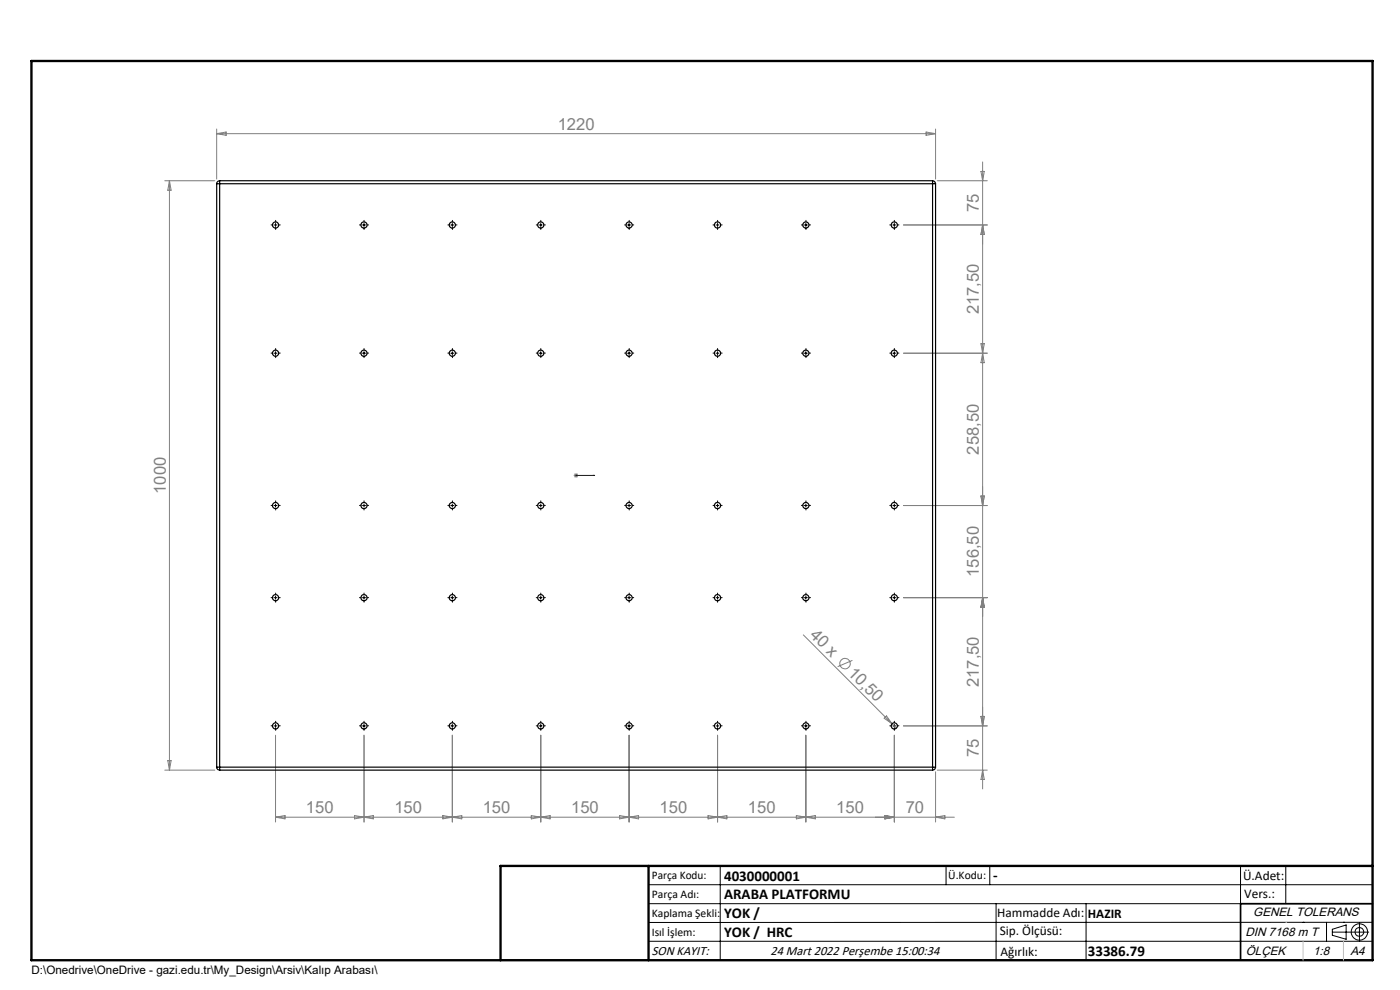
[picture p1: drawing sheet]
<svg xmlns="http://www.w3.org/2000/svg" width="297mm" height="210mm" viewBox="0 0 297 210" stroke-linecap="round" stroke-linejoin="round" font-family="sans-serif">
<g fill="none" stroke="#808080" stroke-width=".21">
<path d="M35 38.3h10.6M35.9 38.3v125.1M35.9 38.3l.4 2h-.7zM46 27.4v10.6M46 28.4h152.5M46 28.4l2-.4v.7zM196.5 28l2 .4-2 .3zM198.5 27.4v10.6M198.8 38.3h10.6M208.1 36.4h.7l-.3 1.9zM208.5 34.4v132.9M191.7 47.7h17.7"/>
<path d="M208.5 47.7l.3 2h-.7zM191.7 74.9h17.7M208.1 72.9l.7 4h-.7l.7-4zM121.7 100.9h1M121.8 100.5l.8 .7M122.2 100.4v.9M122.6 100.5l-.8 .7M191.7 107.2h17.7M208.1 105.2h.7l-.3 2zM170.4 134.7l18.8 18.8M191.7 126.8h17.7M208.5 126.8l.3 2h-.7z"/>
<path d="M58.5 156v18.4M77.2 156v18.4M96 156v18.4M114.7 156v18.4M133.5 156v18.4M152.2 156v18.4M171 156v18.4M180.8 140.1l-3.1 1.3M187.6 152.4l.5-.5 1.1 1.6zM189.2 153.5l1 .9M189.7 156v18.4M191.7 154h17.7"/>
<path d="M208.1 152h.7l-.3 2zM35 163.4h10.6M35.6 161.4h.7l-.4 2zM58.5 173.3h144M58.5 173.3l2-.3v.7zM75.2 173l2 .3-2 .4zM77.2 173.3l2-.3v.7zM93.9 173l4.1 .7v-.7l-4.1 .7zM112.7 173l2 .3-2 .4zM114.7 173.3l2-.3v.7zM131.4 173l4.1 .7v-.7l-4.1 .7zM150.2 173l2 .3-2 .4z"/>
<path d="M152.2 173.3l2-.3v.7zM168.9 173l4.1 .7v-.7l-4.1 .7zM187.7 173l2 .3-2 .4zM198.5 163.7v10.7M198.5 173.3l1.9-.3v.7zM198.8 163.4h10.6M208.5 163.4l.3 1.9h-.7z"/>
<circle cx="179.3" cy="140.8" r="1.1"/>
</g>
<g fill="none" stroke="#000" stroke-width=".21">
<path d="M58.1 47.7h.7M58.5 47.4v.6M76.9 47.7h.6M77.2 47.4v.6M95.6 47.7h.7M96 47.4v.6M114.4 47.7h.6M114.7 47.4v.6M133.1 47.7h.7M133.5 47.4v.6M151.9 47.7h.6M152.2 47.4v.6"/>
<path d="M170.6 47.7h.7M171 47.4v.6M189.4 47.7h.6M189.7 47.4v.6M58.1 74.9h.7M58.5 74.6v.6M76.9 74.9h.6M77.2 74.6v.6M95.6 74.9h.7M96 74.6v.6M114.4 74.9h.6M114.7 74.6v.6"/>
<path d="M133.1 74.9h.7M133.5 74.6v.6M151.9 74.9h.6M152.2 74.6v.6M170.6 74.9h.7M171 74.6v.6M189.4 74.9h.6M189.7 74.6v.6M58.1 107.2h.7M58.5 106.9v.7M76.9 107.2h.6M77.2 106.9v.7"/>
<path d="M95.6 107.2h.7M96 106.9v.7M114.4 107.2h.6M114.7 106.9v.7M133.1 107.2h.7M133.5 106.9v.7M151.9 107.2h.6M152.2 106.9v.7M170.6 107.2h.7M171 106.9v.7M189.4 107.2h.6M189.7 106.9v.7"/>
<path d="M58.1 126.8h.7M58.5 126.5v.6M76.9 126.8h.6M77.2 126.5v.6M95.6 126.8h.7M96 126.5v.6M114.4 126.8h.6M114.7 126.5v.6M133.1 126.8h.7M133.5 126.5v.6M151.9 126.8h.6M152.2 126.5v.6"/>
<path d="M170.6 126.8h.7M171 126.5v.6M189.4 126.8h.6M189.7 126.5v.6M58.1 154h.7M58.5 153.7v.6M76.9 154h.6M77.2 153.7v.6M95.6 154h.7M96 153.7v.6M114.4 154h.6M114.7 153.7v.6"/>
<path d="M133.1 154h.7M133.5 153.7v.6M151.9 154h.6M152.2 153.7v.6M170.6 154h.7M171 153.7v.6M189.4 154h.6M189.7 153.7v.6M137.6 187.7h153.6M137.6 191.7h153.6M137.6 199.7h153.6M152.8 183.7v20"/>
<path d="M200.7 183.7v4M210 183.7v4M211.3 191.7v12M230.4 191.7v12M263.2 183.7v20M272.8 183.7v8M276.4 195.6h.1M281.4 195.6v4.1M282.6 197.7h7.8M282.6 197.1l3-.9v3l-3-.8zM285 195.6h.1M288.4 195.8v3.8"/>
<path d="M291.2 195.6l-153.6 .1"/>
<circle cx="288.4" cy="197.7" r="1.74"/>
<circle cx="288.4" cy="197.7" r=".93"/>
</g>
<path d="M122.1 100.9h.2zM122.2 100.9h.1M122.2 100.9h4M126.2 100.9h-.4h.4" fill="none" stroke="#00f" stroke-width=".21"/>
<g fill="none" stroke="#000" stroke-width=".21" stroke-dasharray="15.2 1.3 1.3 1.3">
<path d="M57.9 47.7h-.4M58.5 47.1v-.4M58.5 48.3v.4M59.1 47.7h.3M76.6 47.7h-.3M77.2 47.1v-.4M77.2 48.3v.4M77.9 47.7h.3M95.4 47.7h-.4M96 47.1v-.4M96 48.3v.4M96.6 47.7h.3"/>
<path d="M114.1 47.7h-.3M114.7 47.1v-.4M114.7 48.3v.4M115.4 47.7h.3M132.9 47.7h-.4M133.5 47.1v-.4M133.5 48.3v.4M134.1 47.7h.3M151.6 47.7h-.3M152.2 47.1v-.4M152.2 48.3v.4M152.9 47.7h.3"/>
<path d="M170.4 47.7h-.4M171 47.1v-.4M171 48.3v.4M171.6 47.7h.3M189.1 47.7h-.3M189.7 47.1v-.4M189.7 48.3v.4M190.4 47.7h.3M57.9 74.9h-.4M58.5 74.3v-.4M58.5 75.5v.4M59.1 74.9h.3"/>
<path d="M76.6 74.9h-.3M77.2 74.3v-.4M77.2 75.5v.4M77.9 74.9h.3M95.4 74.9h-.4M96 74.3v-.4M96 75.5v.4M96.6 74.9h.3M114.1 74.9h-.3M114.7 74.3v-.4M114.7 75.5v.4M115.4 74.9h.3"/>
<path d="M132.9 74.9h-.4M133.5 74.3v-.4M133.5 75.5v.4M134.1 74.9h.3M151.6 74.9h-.3M152.2 74.3v-.4M152.2 75.5v.4M152.9 74.9h.3M170.4 74.9h-.4M171 74.3v-.4M171 75.5v.4M171.6 74.9h.3"/>
<path d="M189.1 74.9h-.3M189.7 74.3v-.4M189.7 75.5v.4M190.4 74.9h.3M57.9 107.2h-.4M58.5 106.6v-.4M58.5 107.8v.4M59.1 107.2h.3M76.6 107.2h-.3M77.2 106.6v-.4M77.2 107.8v.4M77.9 107.2h.3"/>
<path d="M95.4 107.2h-.4M96 106.6v-.4M96 107.8v.4M96.6 107.2h.3M114.1 107.2h-.3M114.7 106.6v-.4M114.7 107.8v.4M115.4 107.2h.3M132.9 107.2h-.4M133.5 106.6v-.4M133.5 107.8v.4M134.1 107.2h.3"/>
<path d="M151.6 107.2h-.3M152.2 106.6v-.4M152.2 107.8v.4M152.9 107.2h.3M170.4 107.2h-.4M171 106.6v-.4M171 107.8v.4M171.6 107.2h.3M189.1 107.2h-.3M189.7 106.6v-.4M189.7 107.8v.4M190.4 107.2h.3"/>
<path d="M57.9 126.8h-.4M58.5 126.1v-.3M58.5 127.4v.3M59.1 126.8h.3M76.6 126.8h-.3M77.2 126.1v-.3M77.2 127.4v.3M77.9 126.8h.3M95.4 126.8h-.4M96 126.1v-.3M96 127.4v.3M96.6 126.8h.3"/>
<path d="M114.1 126.8h-.3M114.7 126.1v-.3M114.7 127.4v.3M115.4 126.8h.3M132.9 126.8h-.4M133.5 126.1v-.3M133.5 127.4v.3M134.1 126.8h.3M151.6 126.8h-.3M152.2 126.1v-.3M152.2 127.4v.3M152.9 126.8h.3"/>
<path d="M170.4 126.8h-.4M171 126.1v-.3M171 127.4v.3M171.6 126.8h.3M189.1 126.8h-.3M189.7 126.1v-.3M189.7 127.4v.3M190.4 126.8h.3M57.9 154h-.4M58.5 153.3v-.3M58.5 154.6v.3M59.1 154h.3"/>
<path d="M76.6 154h-.3M77.2 153.3v-.3M77.2 154.6v.3M77.9 154h.3M95.4 154h-.4M96 153.3v-.3M96 154.6v.3M96.6 154h.3M114.1 154h-.3M114.7 153.3v-.3M114.7 154.6v.3M115.4 154h.3"/>
<path d="M132.9 154h-.4M133.5 153.3v-.3M133.5 154.6v.3M134.1 154h.3M151.6 154h-.3M152.2 153.3v-.3M152.2 154.6v.3M152.9 154h.3M170.4 154h-.4M171 153.3v-.3M171 154.6v.3M171.6 154h.3"/>
<path d="M189.1 154h-.3M189.7 153.3v-.3M189.7 154.6v.3M190.4 154h.3"/>
</g>
<path d="M106.2 203.7h185" fill="none" stroke="#000" stroke-width=".25"/>
<path d="M291.2 191.7h-28v12" fill="none" stroke="#000" stroke-width=".35"/>
<path d="M6.7 12.9h284.5v190.8h-284.5zM137.6 183.7v20M291.2 183.7h-185v20" fill="none" stroke="#000" stroke-width=".5"/>
<path d="M272.8 195.6h.1M276.4 199.7v4M285 199.7v4" fill="none" stroke="#c0c0c0" stroke-width=".21"/>
<path d="M125.8 100.9h.4zM122.1 100.9h.2z" fill="#00f"/>
<g fill="none" stroke="#000" stroke-width=".25">
<path d="M46 39h.6M46 39v123.7M46.6 38.3v.7M46.6 38.3a.66 .66 0 0 0-.6 .7M46.6 39v123.7M46.6 39h151.2M46.6 38.3h151.2M197.8 38.3v.7M197.8 38.3l.6 .3 .1 .4M197.8 39h.7M197.8 39v123.7M198.5 39v123.7"/>
<path d="M46 162.7h.6M46 162.7a.6 .6 0 0 0 .6 .7M46.6 162.7v.7M46.6 162.7h151.2M46.6 163.4h151.2M197.8 162.7h.7M197.8 162.7v.7M198.5 162.7a.66 .66 0 0 1-.7 .7"/>
<circle cx="58.5" cy="47.7" r=".66"/>
<circle cx="77.2" cy="47.7" r=".66"/>
<circle cx="96" cy="47.7" r=".66"/>
<circle cx="114.7" cy="47.7" r=".66"/>
<circle cx="133.5" cy="47.7" r=".66"/>
<circle cx="152.2" cy="47.7" r=".66"/>
<circle cx="171" cy="47.7" r=".66"/>
<circle cx="189.7" cy="47.7" r=".66"/>
<circle cx="58.5" cy="74.9" r=".64"/>
<circle cx="77.2" cy="74.9" r=".64"/>
<circle cx="96" cy="74.9" r=".64"/>
<circle cx="114.7" cy="74.9" r=".64"/>
<circle cx="133.5" cy="74.9" r=".64"/>
<circle cx="152.2" cy="74.9" r=".64"/>
<circle cx="171" cy="74.9" r=".64"/>
<circle cx="189.7" cy="74.9" r=".64"/>
<circle cx="58.5" cy="107.2" r=".64"/>
<circle cx="77.2" cy="107.2" r=".64"/>
<circle cx="96" cy="107.2" r=".64"/>
<circle cx="114.7" cy="107.2" r=".64"/>
<circle cx="133.5" cy="107.2" r=".64"/>
<circle cx="152.2" cy="107.2" r=".64"/>
<circle cx="171" cy="107.2" r=".64"/>
<circle cx="189.7" cy="107.2" r=".64"/>
<circle cx="58.5" cy="126.8" r=".66"/>
<circle cx="77.2" cy="126.8" r=".66"/>
<circle cx="96" cy="126.8" r=".66"/>
<circle cx="114.7" cy="126.8" r=".66"/>
<circle cx="133.5" cy="126.8" r=".66"/>
<circle cx="152.2" cy="126.8" r=".66"/>
<circle cx="171" cy="126.8" r=".66"/>
<circle cx="189.7" cy="126.8" r=".66"/>
<circle cx="58.5" cy="154" r=".66"/>
<circle cx="77.2" cy="154" r=".66"/>
<circle cx="96" cy="154" r=".66"/>
<circle cx="114.7" cy="154" r=".66"/>
<circle cx="133.5" cy="154" r=".66"/>
<circle cx="152.2" cy="154" r=".66"/>
<circle cx="171" cy="154" r=".66"/>
<circle cx="189.7" cy="154" r=".66"/>
</g>
<g font-size="3.5" fill="#808080">
<text x="118.3" y="27.5">1220</text>
<text x="207.7" y="45" transform="rotate(-90 207.7 45)">75</text>
<text x="207.7" y="66.7" transform="rotate(-90 207.7 66.7)">217,50</text>
<text x="207.7" y="96.4" transform="rotate(-90 207.7 96.4)">258,50</text>
<text x="35.2" y="104.8" transform="rotate(-90 35.2 104.8)">1000</text>
<text x="207.7" y="122.4" transform="rotate(-90 207.7 122.4)">156,50</text>
<text x="171.7" y="134.8" transform="rotate(45 171.7 134.8)">40 x</text>
<text x="179.7" y="142.9" transform="rotate(45 179.7 142.9)">10,50</text>
<text x="207.7" y="145.8" transform="rotate(-90 207.7 145.8)">217,50</text>
<text x="207.7" y="160.6" transform="rotate(-90 207.7 160.6)">75</text>
<text x="64.9" y="172.5">150</text>
<text x="83.7" y="172.5">150</text>
<text x="102.4" y="172.5">150</text>
<text x="121.2" y="172.5">150</text>
<text x="139.9" y="172.5">150</text>
<text x="158.7" y="172.5">150</text>
<text x="177.4" y="172.5">150</text>
<text x="192.1" y="172.5">70</text>
</g>
<g font-size="3.2">
<text x="153.6" y="186.8">4030000001</text>
<text x="153.6" y="190.8">ARABA PLATFORMU</text>
<text x="210.7" y="186.6">-</text>
<text x="153.6" y="194.8">YOK /</text>
<text x="153.6" y="198.8">YOK / HRC</text>
<text x="230.8" y="202.8">33386.79</text>
</g>
<g font-size="2.8">
<text x="263.7" y="186.7">Ü.Adet:</text>
<text x="263.9" y="190.5">Vers.:</text>
<text x="211.5" y="194.5">Hammadde Adı:</text>
<text x="230.8" y="194.7">HAZIR</text>
<text x="138.3" y="202.6">SON KAYIT:</text>
<text x="163.5" y="202.6">24 Mart 2022 Perşembe 15:00:34</text>
<text x="212.1" y="198.4">Sip. Ölçüsü:</text>
<text x="212.2" y="202.7">Ağırlık:</text>
</g>
<g font-size="2.6">
<text x="265.9" y="194.4">GENEL TOLERANS</text>
<text x="264.2" y="198.5">DIN 7168 m T</text>
<text x="264.3" y="202.6">ÖLÇEK</text>
<text x="278.5" y="202.6">1:8</text>
<text x="286.5" y="202.6">A4</text>
</g>
<g font-size="2.5">
<text x="138.3" y="186.4">Parça Kodu:</text>
<text x="138.3" y="190.5">Parça Adı:</text>
<text x="201.2" y="186.5">Ü.Kodu:</text>
<text x="138.3" y="194.5">Kaplama Şekli:</text>
<text x="138.3" y="198.6">Isıl İşlem:</text>
<text x="6.7" y="206.7">D:\Onedrive\OneDrive - gazi.edu.tr\My_Design\Arsiv\Kalıp Arabası\</text>
</g>
</svg>
